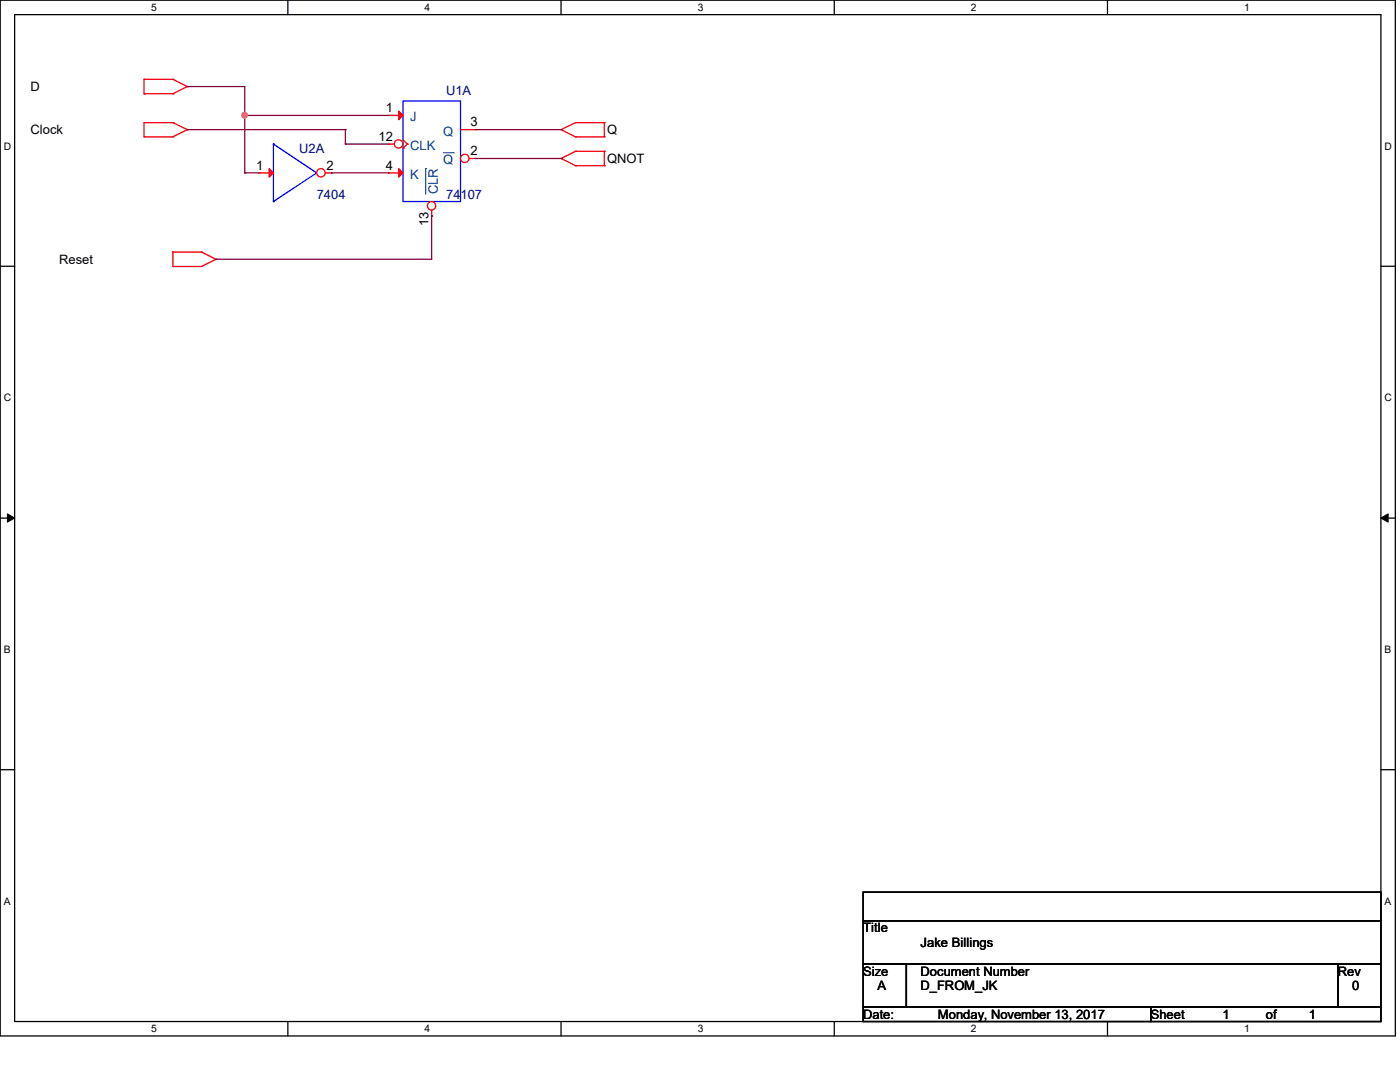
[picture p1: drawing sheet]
<svg xmlns="http://www.w3.org/2000/svg" width="279mm" height="216mm" viewBox="0 0 279 216" stroke-linecap="round" stroke-linejoin="round" font-family="sans-serif">
<path d="M0 0h278.5v206.7h-278.5zM2.9 2.9h272.7v200.9h-272.7z" fill="none" stroke="#000" stroke-width=".25"/>
<g fill="#fff">
<path d="M30.2 .3h1.1v2.3h-1.1z"/>
<path d="M30.2 204.1h1.1v2.3h-1.1z"/>
</g>
<path d="M57.4 0v2.9M57.4 203.8v2.9" fill="none" stroke="#000" stroke-width=".25"/>
<g fill="#fff">
<path d="M84.7 .3h1.1v2.3h-1.1z"/>
<path d="M84.7 204.1h1.1v2.3h-1.1z"/>
</g>
<path d="M112 0v2.9M112 203.8v2.9" fill="none" stroke="#000" stroke-width=".25"/>
<g fill="#fff">
<path d="M139.2 .3h1.1v2.3h-1.1z"/>
<path d="M139.2 204.1h1.1v2.3h-1.1z"/>
</g>
<path d="M166.5 0v2.9M166.5 203.8v2.9" fill="none" stroke="#000" stroke-width=".25"/>
<g fill="#fff">
<path d="M193.8 .3h1.1v2.3h-1.1z"/>
<path d="M193.8 204.1h1.1v2.3h-1.1z"/>
</g>
<path d="M221 0v2.9M221 203.8v2.9" fill="none" stroke="#000" stroke-width=".25"/>
<g fill="#fff">
<path d="M248.3 .3h1.1v2.3h-1.1z"/>
<path d="M248.3 204.1h1.1v2.3h-1.1z"/>
<path d="M.8 28h1.4v2.3h-1.4z"/>
<path d="M276.3 28h1.4v2.3h-1.4z"/>
<path d="M.8 78.2h1.4v2.3h-1.4z"/>
<path d="M276.3 78.2h1.4v2.3h-1.4z"/>
</g>
<path d="M0 53.1h2.9M275.6 53.1h2.9" fill="none" stroke="#000" stroke-width=".25"/>
<g fill="#fff">
<path d="M.8 128.5h1.3v2.2h-1.3z"/>
<path d="M276.3 128.5h1.3v2.2h-1.3z"/>
</g>
<path d="M0 103.4h2.9M275.6 103.4h2.9" fill="none" stroke="#000" stroke-width=".25"/>
<path d="M1.5 102.5l1.4 .9-1.4 .8zM275.6 103.4l1.4-.9v1.7z" fill="#000" stroke="#000" stroke-width=".2"/>
<g fill="#fff">
<path d="M.8 178.7h1.3v2.2h-1.3z"/>
<path d="M276.3 178.7h1.3v2.2h-1.3z"/>
</g>
<path d="M0 153.6h2.9M275.6 153.6h2.9M172.3 178h103.3v5.7h-103.3zM172.3 183.7h103.3v8.7h-103.3zM172.3 192.4h8.6v8.6h-8.6zM180.9 192.4h86.1v8.6h-86.1zM267 192.4h8.6v8.6h-8.6zM172.3 201h57.4v2.8h-57.4zM229.7 201h45.9v2.8h-45.9z" fill="none" stroke="#000" stroke-width=".25"/>
<g fill="none" stroke="#f00" stroke-width=".25">
<path d="M28.7 18.7h.1M28.7 15.8h.1M28.7 15.8h5.8M28.7 18.7h5.8M28.7 15.8v2.9M34.5 15.8h.1M34.5 18.7h.1M34.5 15.8l2.9 1.5M37.4 17.3h.1M37.4 17.3l-2.9 1.4M28.7 27.3h.1M28.7 24.5h.1"/>
<path d="M28.7 24.5h5.8M28.7 27.3h5.8M28.7 24.5v2.8M34.5 24.5h.1M34.5 27.3h.1M34.5 24.5l2.9 1.4M37.4 25.9h.1M37.4 25.9l-2.9 1.4M77.6 23h.1M77.6 34.5h.1M77.6 23h2.8M77.6 34.5h2.8"/>
<path d="M112 25.9h.1M112 31.6h.1M112 25.9l2.9 1.4M112 31.6l2.9 1.5M114.9 24.5h.1M114.9 27.3h.1M114.9 30.2h.1M114.9 33.1h.1M114.9 24.5l-2.9 1.4M114.9 24.5h5.7M114.9 27.3h5.7M114.9 30.2l-2.9 1.4"/>
<path d="M114.9 30.2h5.7M114.9 33.1h5.7M120.6 24.5h.1M120.6 27.3h.1M120.6 30.2h.1M120.6 33.1h.1M120.6 24.5v2.8M120.6 30.2v2.9M34.5 53.2h.1M34.5 50.3h.1M34.5 50.3h5.7M34.5 53.2h5.7"/>
<path d="M34.5 50.3v2.9M40.2 50.3h.1M40.2 53.2h.1M40.2 50.3l2.9 1.4M43.1 51.7h.1M43.1 51.7l-2.9 1.5"/>
</g>
<path d="M80.4 20.2h11.5v20h-11.5z" fill="none" stroke="#00f" stroke-width=".25"/>
<g fill="#f00" stroke="#f00" stroke-width=".25">
<path d="M79.6 22.2l.8 .8-.8 .9z"/>
<path d="M79.6 33.7l.8 .8-.8 .8z"/>
</g>
<circle cx="86.1" cy="41.1" r=".83" fill="#fff" stroke="#f00" stroke-width=".25"/>
<path d="M91.9 25.9h2.9M94.8 25.9h.1M86.1 43.1h.1M86.1 42v1.1" fill="none" stroke="#f00" stroke-width=".25"/>
<path d="M85 33.6h.1M85 33.6v5.2" fill="none" stroke="#004080" stroke-width=".2"/>
<circle cx="92.8" cy="31.6" r=".84" fill="#fff" stroke="#f00" stroke-width=".25"/>
<path d="M80.4 29.6h.1M80.4 27.9l.9 .8M81.3 28.7h.1M81.3 28.7l-.9 .9M93.6 31.6h1.2M94.8 31.6h.1" fill="none" stroke="#f00" stroke-width=".25"/>
<path d="M88.5 30.5h2M90.5 30.5h.1" fill="none" stroke="#004080" stroke-width=".2"/>
<circle cx="79.6" cy="28.7" r=".84" fill="#fff" stroke="#f00" stroke-width=".25"/>
<path d="M51.7 34.5h.1M51.7 34.5h2.9M77.6 28.7h.1M77.6 28.7h1.1" fill="none" stroke="#f00" stroke-width=".25"/>
<path d="M54.6 28.7h.1M54.6 28.7v11.5M54.6 28.7l8.6 5.8M63.2 34.5h.1M63.2 34.5l-8.6 5.7M54.6 40.2h.1" fill="none" stroke="#00f" stroke-width=".25"/>
<path d="M53.7 33.7l.9 .8-.9 .8z" fill="#f00" stroke="#f00" stroke-width=".25"/>
<circle cx="64.1" cy="34.5" r=".84" fill="#fff" stroke="#f00" stroke-width=".25"/>
<path d="M64.9 34.5h1.2M66.1 34.5h.1" fill="none" stroke="#f00" stroke-width=".25"/>
<g fill="none" stroke="#800040" stroke-width=".25">
<path d="M37.4 17.3h.1M37.4 17.3h11.5v17.2M37.4 25.9h.1M37.4 25.9h31.5M48.9 34.5h.1M48.9 23h.1M48.9 34.5h2.8M48.9 23h28.7M66.1 34.5h.1M66.1 34.5h11.5M68.9 25.9h.1M68.9 28.7h.1"/>
<path d="M68.9 25.9v2.8M68.9 28.7h8.7M94.8 25.9h17.2M94.8 31.6h17.2M112 25.9h.1M112 31.6h.1M43.1 51.7h.1M86.1 43.1h.1M86.1 43.1v8.6h-43"/>
</g>
<circle cx="48.8" cy="23" r=".55" fill="#f0f" stroke="#f0f" stroke-width=".25"/>
<g font-size="2.6">
<text x="6.1" y="18.2">D</text>
<text x="77" y="22.4">1</text>
<text x="6.1" y="26.8">Clock</text>
<text x="75.6" y="28.1">12</text>
<text x="93.9" y="25.2">3</text>
<text x="121.2" y="26.8">Q</text>
<text x="51.1" y="33.9">1</text>
<text x="65.2" y="33.9">2</text>
<text x="77" y="33.9">4</text>
<text x="93.9" y="31">2</text>
<text x="121.2" y="32.5">QNOT</text>
<text x="85.5" y="45.1" transform="rotate(-90 85.5 45.1)">13</text>
<text x="11.8" y="52.6">Reset</text>
<text x="172.3" y="186.1">Title</text>
<text x="183.7" y="188.9">Jake Billings</text>
<text x="172.3" y="194.7">Size</text>
<text x="175.1" y="197.6">A</text>
<text x="183.7" y="194.7">Document Number</text>
<text x="183.7" y="197.6">D_FROM_JK</text>
<text x="267" y="194.7">Rev</text>
<text x="269.8" y="197.6">0</text>
<text x="172.3" y="203.3">Date:</text>
<text x="187.2" y="203.3">Monday, November 13, 2017</text>
<text x="229.7" y="203.3">Sheet</text>
<text x="244" y="203.3">1</text>
<text x="252.6" y="203.3">of</text>
<text x="261.2" y="203.3">1</text>
</g>
<g font-size="2.6" fill="#000080">
<text x="89" y="19">U1A</text>
<text x="59.7" y="30.5">U2A</text>
<text x="63.2" y="39.7">7404</text>
<text x="89" y="39.7">74107</text>
</g>
<g font-size="2.6" fill="#004080">
<text x="81.9" y="24.2">J</text>
<text x="81.9" y="29.9">CLK</text>
<text x="88.5" y="27.1">Q</text>
<text x="81.9" y="35.7">K</text>
<text x="88.5" y="32.8">Q</text>
<text x="87.4" y="38.8" transform="rotate(-90 87.4 38.8)">CLR</text>
</g>
<g font-size="2.1">
<text x="30.2" y="2.2">5</text>
<text x="84.7" y="2.2">4</text>
<text x="139.2" y="2.2">3</text>
<text x="193.8" y="2.2">2</text>
<text x="248.3" y="2.2">1</text>
<text x=".8" y="29.8">D</text>
<text x="276.3" y="29.8">D</text>
<text x=".8" y="80.1">C</text>
<text x="276.3" y="80.1">C</text>
<text x=".8" y="130.3">B</text>
<text x="276.3" y="130.3">B</text>
<text x=".8" y="180.5">A</text>
<text x="276.3" y="180.5">A</text>
<text x="30.2" y="206">5</text>
<text x="84.7" y="206">4</text>
<text x="139.2" y="206">3</text>
<text x="193.8" y="206">2</text>
<text x="248.3" y="206">1</text>
</g>
</svg>
